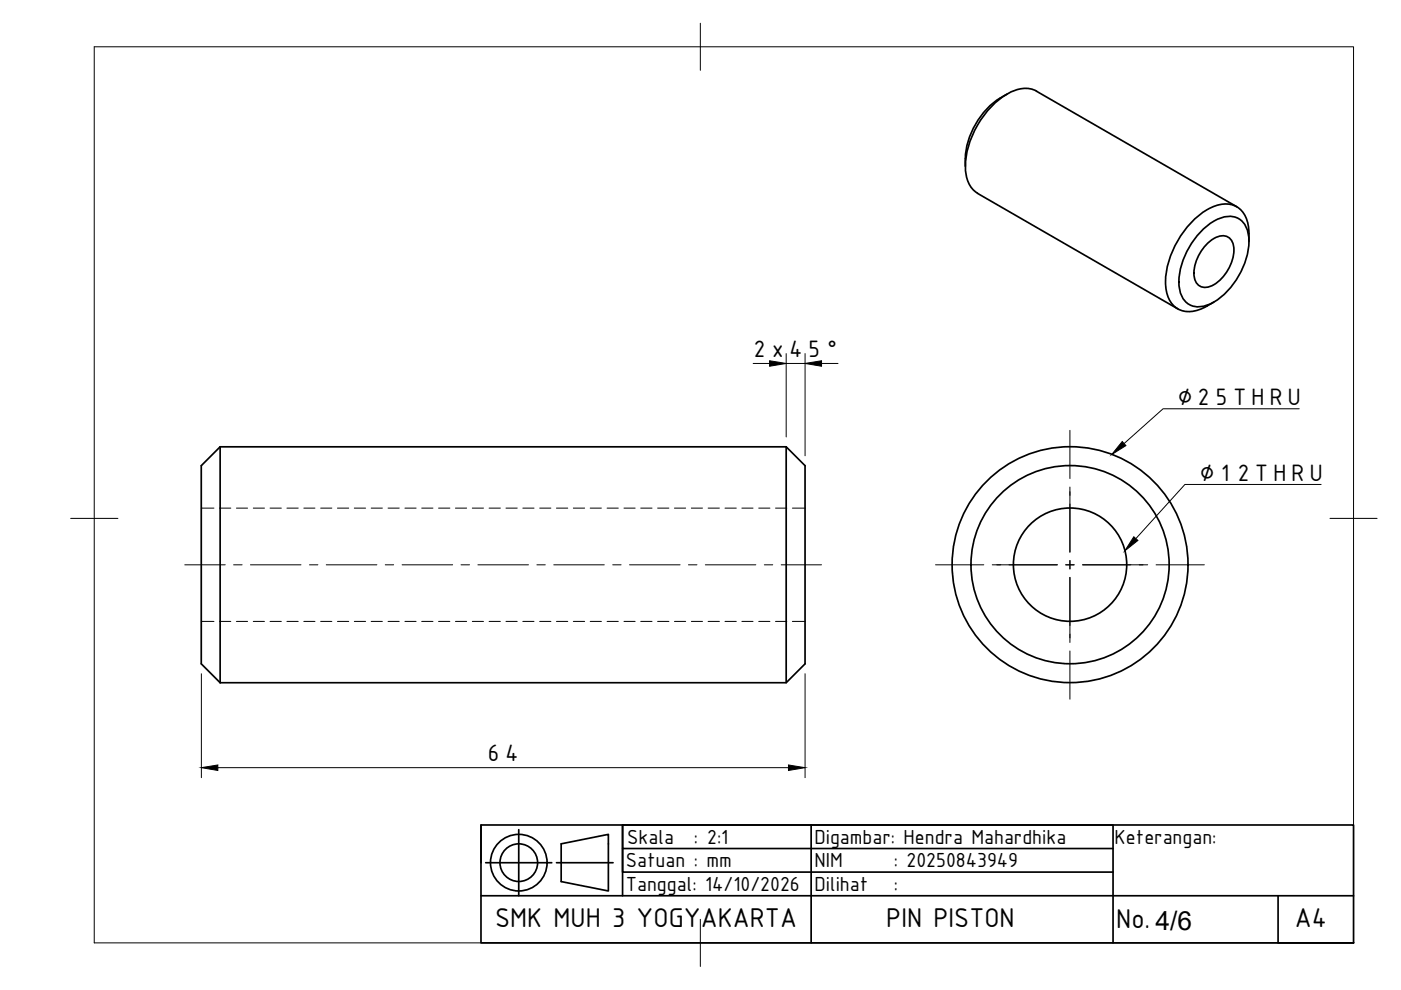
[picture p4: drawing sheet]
<svg xmlns="http://www.w3.org/2000/svg" width="297mm" height="210mm" viewBox="0 0 297 210" stroke-linecap="round" stroke-linejoin="round" font-family="sans-serif">
<!-- layer: Visible -->
<g fill="none" stroke="#000" stroke-width=".36">
<path d="M213.5 20l-1.4 .8M204.7 33.6v1.7M212.1 20.8a16.4 16.4 0 0 0-7.4 12.8M254.7 49a9.4 9.4 0 0 1 5.8-3.1 4.1 4.1 0 0 1 4.2 4 15.7 15.7 0 0 1-8.4 14.7 4.2 4.2 0 0 1-6.3-3.6 15.7 15.7 0 0 1 4.7-12zM256 51.6a4.1 4.1 0 0 1 4.1-1.5 3.2 3.2 0 0 1 1.5 3.7 9.1 9.1 0 0 1-5 6.9 2.36 2.36 0 0 1-3.4-1.9 8.9 8.9 0 0 1 2.8-7.2zM262.2 43.8l-42.4-24.5a6 6 0 0 0-5.8 .4 19.2 19.2 0 0 0-9.3 16.1 6 6 0 0 0 2.6 5.2l42.4 24.5M264.8 51.2a9.8 9.8 0 0 0-1.2-6.1 4.9 4.9 0 0 0-6.4-1.3 19 19 0 0 0-9.9 13.5 9.3 9.3 0 0 0 1 6.9 4.9 4.9 0 0 0 6.5 1.3l2.6-1.5M46.7 94.7l-4 4v42.1l4 4M46.7 94.7v50.1M46.7 94.7h120M166.7 94.7v50.1M166.7 94.7l4 4v42.1l-4 4h-120"/>
<circle cx="226.9" cy="119.7" r="25"/>
<circle cx="226.9" cy="119.7" r="12"/>
<circle cx="226.9" cy="119.7" r="21"/>
</g>
<!-- layer: Hidden -->
<g fill="none" stroke="#000" stroke-width=".21">
<path d="M42.7 107.7h2.7M46.5 107.7h2.4M50.1 107.7h2.4M53.7 107.7h2.4M57.3 107.7h2.3M60.8 107.7h2.4M64.4 107.7h2.4M68 107.7h2.4M71.5 107.7h2.4M75.1 107.7h2.4M78.7 107.7h2.4M82.3 107.7h2.3"/>
<path d="M85.9 107.7h2.3M89.4 107.7h2.4M93 107.7h2.4M96.6 107.7h2.3M100.1 107.7h2.4M103.7 107.7h2.4M107.3 107.7h2.4M110.8 107.7h2.4M114.4 107.7h2.4M118 107.7h2.4M121.6 107.7h2.4M125.1 107.7h2.4"/>
<path d="M128.7 107.7h2.4M132.3 107.7h2.4M135.8 107.7h2.4M139.4 107.7h2.4M143 107.7h2.4M146.6 107.7h2.3M150.1 107.7h2.4M153.7 107.7h2.4M157.3 107.7h2.4M160.9 107.7h2.3M164.4 107.7h2.4M168 107.7h2.7"/>
<path d="M42.7 131.8h2.7M46.5 131.8h2.4M50.1 131.8h2.4M53.7 131.8h2.4M57.3 131.8h2.3M60.8 131.8h2.4M64.4 131.8h2.4M68 131.8h2.4M71.5 131.8h2.4M75.1 131.8h2.4M78.7 131.8h2.4M82.3 131.8h2.3"/>
<path d="M85.9 131.8h2.3M89.4 131.8h2.4M93 131.8h2.4M96.6 131.8h2.3M100.1 131.8h2.4M103.7 131.8h2.4M107.3 131.8h2.4M110.8 131.8h2.4M114.4 131.8h2.4M118 131.8h2.4M121.6 131.8h2.4M125.1 131.8h2.4"/>
<path d="M128.7 131.8h2.4M132.3 131.8h2.4M135.8 131.8h2.4M139.4 131.8h2.4M143 131.8h2.4M146.6 131.8h2.3M150.1 131.8h2.4M153.7 131.8h2.4M157.3 131.8h2.4M160.9 131.8h2.3M164.4 131.8h2.4M168 131.8h2.7"/>
</g>
<!-- layer: BORDER -->
<path d="M20 9.9h267v190h-267zM148.5 4.9v10M15 109.9h10M282 109.9h10M148.5 194.9v10" fill="none" stroke="#000" stroke-width=".21"/>
<!-- layer: TITLEBLOCK -->
<g fill="none" stroke="#000" stroke-width=".36">
<path d="M102 174.9h185v25h-185zM102 174.9v8M110 175.9v14M119 178.9l10-2v12l-10-2zM132 174.9v5h104M132 179.9v5h104M172 174.9h64v25M102 189.9h185M103 182.9h14M118 182.9h12M132 189.9v-15h40v25M271 189.9v10h16"/>
<circle cx="110" cy="182.9" r="6"/>
<circle cx="110" cy="182.9" r="4"/>
</g>
<!-- layer: Smart Centers -->
<g fill="none" stroke="#000" stroke-width=".21">
<path d="M226.8 91.2v10.3M39.2 119.8h8.6M49.5 119.8h1.8M53.1 119.8h10.7M65.6 119.8h1.8M69.2 119.8h10.7M81.7 119.8h1.8M85.3 119.8h10.7M97.7 119.8h1.8M101.3 119.8h10.7M113.8 119.8h1.8M117.4 119.8h10.7"/>
<path d="M129.9 119.8h1.8M133.5 119.8h10.7M146 119.8h1.8M149.5 119.8h10.8M162.1 119.8h1.7M165.6 119.8h8.6M198.4 119.8h10.2M210.4 119.8h13.8M226 119.8h1.7M226.8 103.3v13.8M226.8 118.8v1.8M229.5 119.8h13.8"/>
<path d="M245.1 119.8h10.3M226.8 122.4v13.8M226.8 138v10.2"/>
</g>
<!-- layer: FD_Dimensions -->
<path d="M159.7 77.1h3.5M166.7 75v17.6M166.7 77.1h4M170.7 75v21.6M174.2 77.1h3.5M42.7 142.8v22.1M170.7 142.8v22.1M46.2 162.8h121" fill="none" stroke="#000" stroke-width=".21"/>
<path d="M163.2 76.5l3.5 .6-3.5 .6zM170.7 77.1l3.5-.6v1.2zM42.7 162.8l3.5-.6v1.2zM167.2 162.2l3.5 .6-3.5 .6z" fill="#000" stroke="#000" stroke-width=".21"/>
<!-- layer: Leaders -->
<path d="M237.9 93.6l.8 .9-3 1.9zM240.4 113.8l.9 .8-2.8 2.2z" fill="#000" stroke="#000" stroke-width=".21"/>
<path d="M275.5 86.7h-28.9l-8.3 7.3M280.1 102.7h-28.9l-10.4 11.5" fill="none" stroke="#000" stroke-width=".21"/>
<g font-size="6.2">
<text x="105" y="196.5">SMK MUH 3 YOGYAKARTA</text>
<text x="187.9" y="196.6">PIN PISTON</text>
<text x="236.7" y="196.8">No. 4/6</text>
<text x="274.6" y="196.6">A4</text>
</g>
<g font-size="5.4">
<text x="159.2" y="75.7">2x45°</text>
<text x="249.4" y="86">∅25THRU</text>
<text x="254" y="102">∅12THRU</text>
<text x="102.7" y="161.4">64</text>
</g>
<g font-size="4.7">
<text x="133" y="178.9">Skala</text>
<text x="147.1" y="178.9">: 2:1</text>
<text x="172.7" y="178.9">Digambar: Hendra Mahardhika</text>
<text x="236.3" y="179">Keterangan:</text>
<text x="132.7" y="183.9">Satuan : mm</text>
<text x="172.7" y="183.9">NIM</text>
<text x="189.5" y="183.9">: 20250843949</text>
<text x="132.7" y="188.9">Tanggal: 14/10/2026</text>
<text x="172.7" y="188.9">Dilihat</text>
<text x="189.5" y="188.9">:</text>
</g>
</svg>
